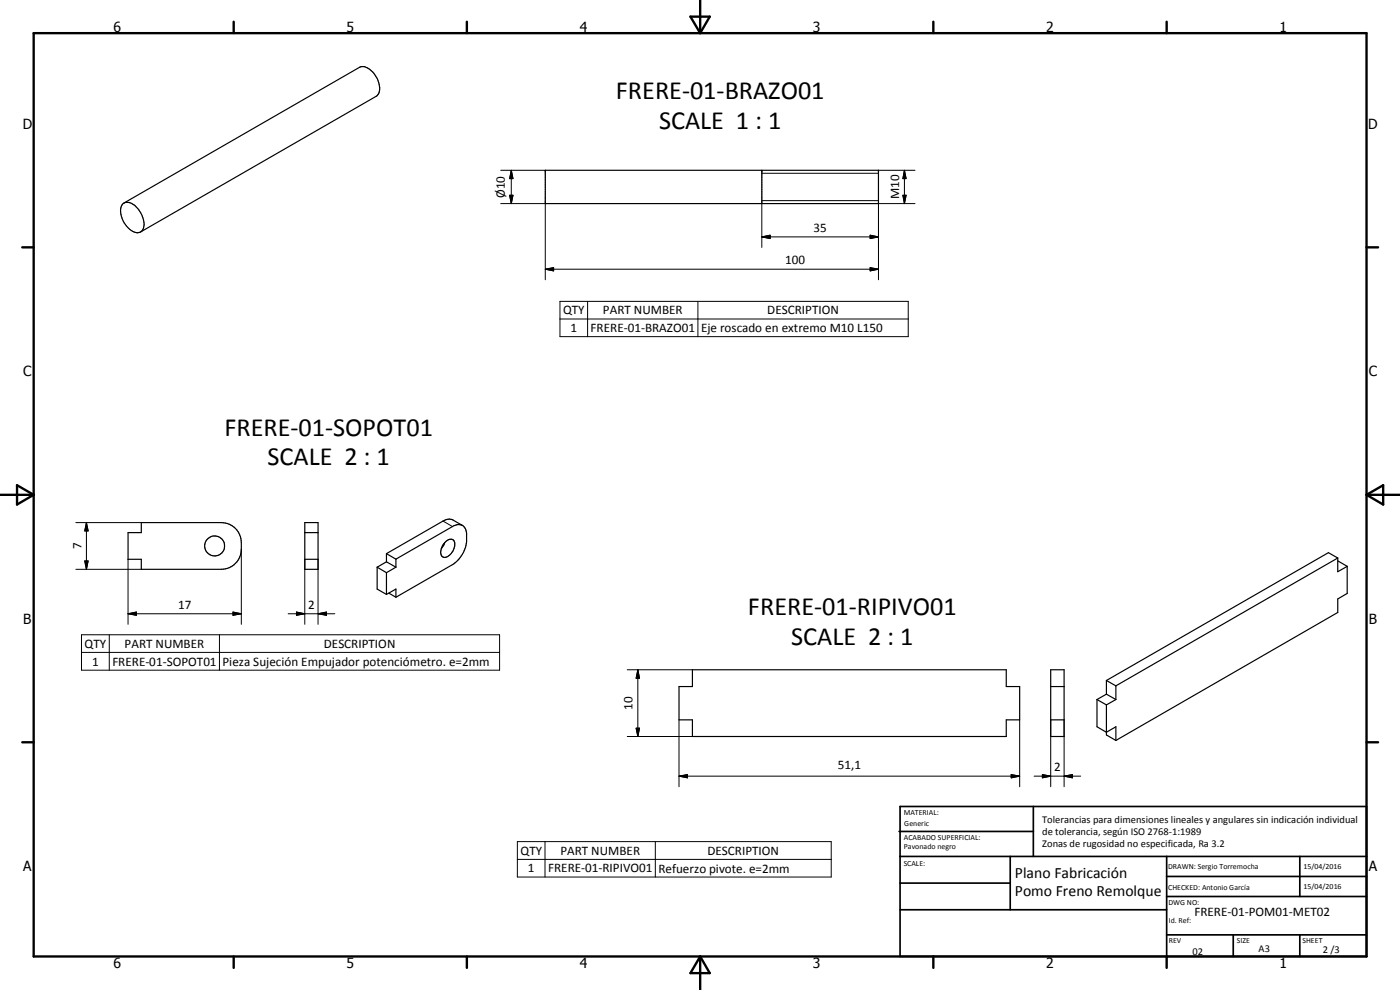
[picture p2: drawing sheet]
<svg xmlns="http://www.w3.org/2000/svg" width="420mm" height="297mm" viewBox="0 0 420 297" stroke-linecap="round" stroke-linejoin="round" font-family="sans-serif">
<g fill="#000">
<circle cx="163.6" cy="51.1" r=".18"/>
<circle cx="228.6" cy="51.1" r=".18"/>
<circle cx="263.6" cy="51.1" r=".18"/>
</g>
<g fill="none" stroke="#000" stroke-width=".35">
<path d="M163.6 51.1h100v10h-100zM228.6 51.1v10M36.8 61.3a2.92 2.92 0 0 1 4.1 .8 7.1 7.1 0 0 1 2.1 6.4 2.21 2.21 0 0 1-3.6 .7 7.1 7.1 0 0 1-3-7.4zM37.2 60.9l70.7-40.7a4.2 4.2 0 0 1 4.6 2.2 6 6 0 0 1 1.1 5.8l-.7 .7-70.7 40.7M38.4 159.8h4v-3h24a6 6 0 0 1 6 6v2a6 6 0 0 1-6 6h-24v-3h-4zM91.5 156.8h4v14h-4zM91.5 159.8h4M138.8 157.6l-3.1-1.7-.8-.2-1.1 .3-17.8 10.1M91.5 167.8h4M113.2 170.2v6.5l2.8 1.7M113.2 170.2l2.8 1.6M116 166.1l2.8 1.7"/>
<path d="M116 166.1v2.5M116 171.8v6.6M116 178.4l2.8-1.7v2.5M116 168.6l-2.8 1.6M116 168.6l2.8 1.6M116.7 178l2.1 1.2M118.8 167.8l17-9.8a2.53 2.53 0 0 1 2.8-.4 2.53 2.53 0 0 1 1.4 2.3 9.6 9.6 0 0 1-1.9 7.4l-1.9 1.9-17.4 10M118.8 167.8v2.4M118.8 170.2l-2.8 1.6M133.4 162.9a1.84 1.84 0 0 1 2.9-.6 3.9 3.9 0 0 1-3.1 4.9 1.85 1.85 0 0 1-.8-2.6zM133.5 162.8l-1.1 1.8M401.5 168.3l2.8 1.6"/>
<path d="M401.5 167.4v4.1l2.8-1.6M401.5 167.4l-2.8-1.6-66.6 38.4M401.5 167.4l-66.6 38.4M404.3 169.9v8.2l-2.8 1.6v4.1l-66.6 38.4M207.8 201h94.2v5h4v10h-4v5h-94.2v-5h-4v-10h4zM315.3 216h4.1M315.3 206h4.1M315.3 201h4.1v20h-4.1zM329.2 209.9v8.2l2.9 1.6 2.8-1.6v4.1M329.2 209.9l2.9 1.6M332.1 204.2v4.1M332.1 211.5v9l2.8 1.7"/>
<path d="M332.1 208.3l-2.9 1.6M332.1 208.3l2.8 1.6M332.1 204.2l2.8 1.6M334.9 209.9l-2.8 1.6M334.9 205.8v4.1"/>
<circle cx="64.4" cy="163.8" r="2.98"/>
</g>
<g fill="none" stroke="#000" stroke-width=".3">
<path d="M150.3 51.1h13.3M152.9 58.6h1.1l-.6 2.5zM153.4 51.1l.6 2.5h-1.1zM153.4 51.1v10M228.6 52h35M263.6 51.1h11M271 58.6h.9l-.5 2.5zM271.4 51.1l.5 2.5h-.9zM271.4 51.1v10M150.3 61.1h13.3v22.8M228.6 71.1l2.5-.5v1zM228.6 60.2h35"/>
<path d="M228.6 71.1h35M228.6 61.1v13.2M261.1 70.6l2.5 .5-2.5 .5zM274.6 61.1h-11v22.8M163.6 80.8l2.5-.5v1zM163.6 80.8h100M168.1 90.4h104.5v10.6h-104.5zM168.1 95.7h104.5M176.3 90.4v10.6M209.5 90.4v10.6M261.1 80.3l2.5 .5-2.5 .5zM22.8 156.8h19.6"/>
<path d="M25.9 156.8l.5 2.5h-1zM25.9 156.8v14M133 156.3l2.8 1.7M22.8 170.8h19.6M25.4 168.3h1l-.5 2.5zM38.4 167.8v19.5M72.4 164.8v22.5M91.5 167.8v19.5M95.5 167.8v19.5M24.5 190.5h125.4v10.6h-125.4zM24.5 195.7h125.4M32.8 190.5v10.6"/>
<path d="M38.4 184.1l2.5-.5v1zM38.4 184.1h34M65.9 190.5v10.6M69.9 183.6l2.5 .5-2.5 .5zM86.5 184.1h14M89 183.6l2.5 .5-2.5 .5zM95.5 184.1l2.5-.5v1zM188.2 201h19.6M190.9 218.5h1l-.5 2.5zM191.4 201l.5 2.5h-1zM191.4 201v20M203.8 216v20.1"/>
<path d="M306 216v20.1M315.3 216v20.1M319.4 216v20.1M188.2 221h19.6M203.8 232.9l2.5-.5v1zM203.8 232.9h102.2M303.5 232.4l2.5 .5-2.5 .5zM310.3 232.9h14M312.8 232.4l2.5 .5-2.5 .5zM319.4 232.9l2.4-.5v1zM155.3 252.5h94.2v10.6h-94.2zM155.3 257.9h94.2"/>
<path d="M163.6 252.5v10.6M196.7 252.5v10.6"/>
</g>
<g fill="none" stroke="#000" stroke-width=".71">
<path d="M10.1 9.9h400v277.1h-400zM70.1 6.5v3.4M140.1 6.5v3.4M207.2 5h5.8l-2.9 4.9zM210.1 0v9.9M280.1 6.5v3.4M350.1 6.5v3.4M6.7 74.2h3.4M410.1 74.2h3.5M.1 148.5h10M5.1 145.6l5 2.9-5 2.9zM410.1 148.5h10"/>
<path d="M410.1 148.5l5-2.9v5.8zM6.7 222.7h3.4M410.1 222.7h3.5M70.1 287v3.4M140.1 287v3.4M210.1 287v10M210.1 287l2.9 5h-5.8zM280.1 287v3.4M350.1 287v3.4"/>
</g>
<g fill="none" stroke="#000" stroke-width=".51">
<path d="M269.8 249.5h40.3M270.1 242h140v45h-140zM270.1 257h140M303.2 257v16M310.1 242v15M350.1 257v30M390.1 257v12M270.1 265h33.1M270.1 273h80M350.1 269h60M350.1 263h60M350.1 280.5h60"/>
<path d="M370.1 280.5v6.5M390.1 280.5v6.5"/>
</g>
<g fill="#000">
<path d="M152.9 58.6h1.1l-.6 2.5zM153.4 51.1l.6 2.5h-1.1zM271 58.6h.9l-.5 2.5zM271.4 51.1l.5 2.5h-.9zM228.6 71.1l2.5-.5v1zM261.1 70.6l2.5 .5-2.5 .5zM163.6 80.8l2.5-.5v1zM261.1 80.3l2.5 .5-2.5 .5zM25.9 156.8l.5 2.5h-1zM25.4 168.3h1l-.5 2.5zM38.4 184.1l2.5-.5v1zM69.9 183.6l2.5 .5-2.5 .5z"/>
<path d="M89 183.6l2.5 .5-2.5 .5zM95.5 184.1l2.5-.5v1zM190.9 218.5h1l-.5 2.5zM191.4 201l.5 2.5h-1zM203.8 232.9l2.5-.5v1zM303.5 232.4l2.5 .5-2.5 .5zM312.8 232.4l2.5 .5-2.5 .5zM319.4 232.9l2.4-.5v1z"/>
</g>
<g font-size="7.9">
<text x="184.9" y="29.8">FRERE-01-BRAZO01</text>
<text x="197.8" y="38.8">SCALE 1 : 1</text>
<text x="67.3" y="130.7">FRERE-01-SOPOT01</text>
<text x="80.3" y="139.7">SCALE 2 : 1</text>
<text x="224.5" y="184.4">FRERE-01-RIPIVO01</text>
<text x="237.4" y="193.4">SCALE 2 : 1</text>
</g>
<g font-size="4.7">
<text x="304.6" y="263.5">Plano Fabricación</text>
<text x="304.6" y="268.9">Pomo Freno Remolque</text>
</g>
<g font-size="4.2">
<text x="34" y="9.6">6</text>
<text x="104" y="9.6">5</text>
<text x="174" y="9.6">4</text>
<text x="244" y="9.6">3</text>
<text x="314" y="9.6">2</text>
<text x="384" y="9.6">1</text>
<text x="6.8" y="38.7">D</text>
<text x="410.6" y="38.7">D</text>
<text x="7" y="112.9">C</text>
<text x="410.8" y="112.9">C</text>
<text x="7" y="187.1">B</text>
<text x="410.8" y="187.1">B</text>
<text x="7" y="261.4">A</text>
<text x="410.8" y="261.4">A</text>
<text x="34" y="290.4">6</text>
<text x="104" y="290.4">5</text>
<text x="174" y="290.4">4</text>
<text x="244" y="290.4">3</text>
<text x="314" y="290.4">2</text>
<text x="384" y="290.4">1</text>
</g>
<g font-size="3.9">
<text x="151.5" y="59.4" transform="rotate(-90 151.5 59.4)">Ø10</text>
<text x="269.9" y="59.8" transform="rotate(-90 269.9 59.8)">M10</text>
<text x="244.2" y="69.6">35</text>
<text x="235.7" y="79.2">100</text>
<text x="169" y="94.4">QTY</text>
<text x="181" y="94.3">PART NUMBER</text>
<text x="230.2" y="94.4">DESCRIPTION</text>
<text x="171.2" y="99.7">1</text>
<text x="177.2" y="99.7">FRERE-01-BRAZO01</text>
<text x="210.4" y="99.7">Eje roscado en extremo M10 L150</text>
<text x="24.5" y="164.8" transform="rotate(-90 24.5 164.8)">7</text>
<text x="53.5" y="182.6">17</text>
<text x="92.5" y="182.6">2</text>
<text x="25.4" y="194.4">QTY</text>
<text x="37.4" y="194.4">PART NUMBER</text>
<text x="97.2" y="194.4">DESCRIPTION</text>
<text x="27.7" y="199.7">1</text>
<text x="33.7" y="199.7">FRERE-01-SOPOT01</text>
<text x="66.8" y="199.8">Pieza Sujeción Empujador potenciómetro. e=2mm</text>
<text x="189.9" y="213" transform="rotate(-90 189.9 213)">10</text>
<text x="251.4" y="230.8">51,1</text>
<text x="316.3" y="231.4">2</text>
<text x="156.2" y="256.5">QTY</text>
<text x="168.2" y="256.5">PART NUMBER</text>
<text x="212.3" y="256.5">DESCRIPTION</text>
<text x="158.4" y="261.7">1</text>
<text x="164.5" y="261.7">FRERE-01-RIPIVO01</text>
<text x="197.6" y="261.9">Refuerzo pivote. e=2mm</text>
<text x="358.5" y="275">FRERE-01-POM01-MET02</text>
</g>
<g font-size="3.1">
<text x="312.7" y="246.8">Tolerancias para dimensiones lineales y angulares sin indicación individual</text>
<text x="312.7" y="250.4">de tolerancia, según ISO 2768-1:1989</text>
<text x="312.7" y="254">Zonas de rugosidad no especificada, Ra 3.2</text>
<text x="357.9" y="286.4">02</text>
<text x="377.7" y="285.6">A3</text>
<text x="397" y="285.9">2 /3</text>
</g>
<g font-size="2.4">
<text x="271.2" y="244.4">MATERIAL:</text>
<text x="271.3" y="252">ACABADO SUPERFICIAL:</text>
<text x="271.4" y="247.9">Generic</text>
<text x="271.3" y="254.6">Pavonado negro</text>
<text x="271.2" y="259.7">SCALE:</text>
<text x="350.6" y="260.8">DRAWN: Sergio Torremocha</text>
<text x="391.2" y="260.6">15/04/2016</text>
<text x="350.6" y="267.1">CHECKED: Antonio García</text>
<text x="391.2" y="266.7">15/04/2016</text>
<text x="350.6" y="271.4">DWG NO:</text>
<text x="350.8" y="276.9">Id. Ref:</text>
<text x="350.8" y="282.8">REV</text>
<text x="371.2" y="282.9">SIZE</text>
<text x="390.9" y="282.9">SHEET</text>
</g>
</svg>
